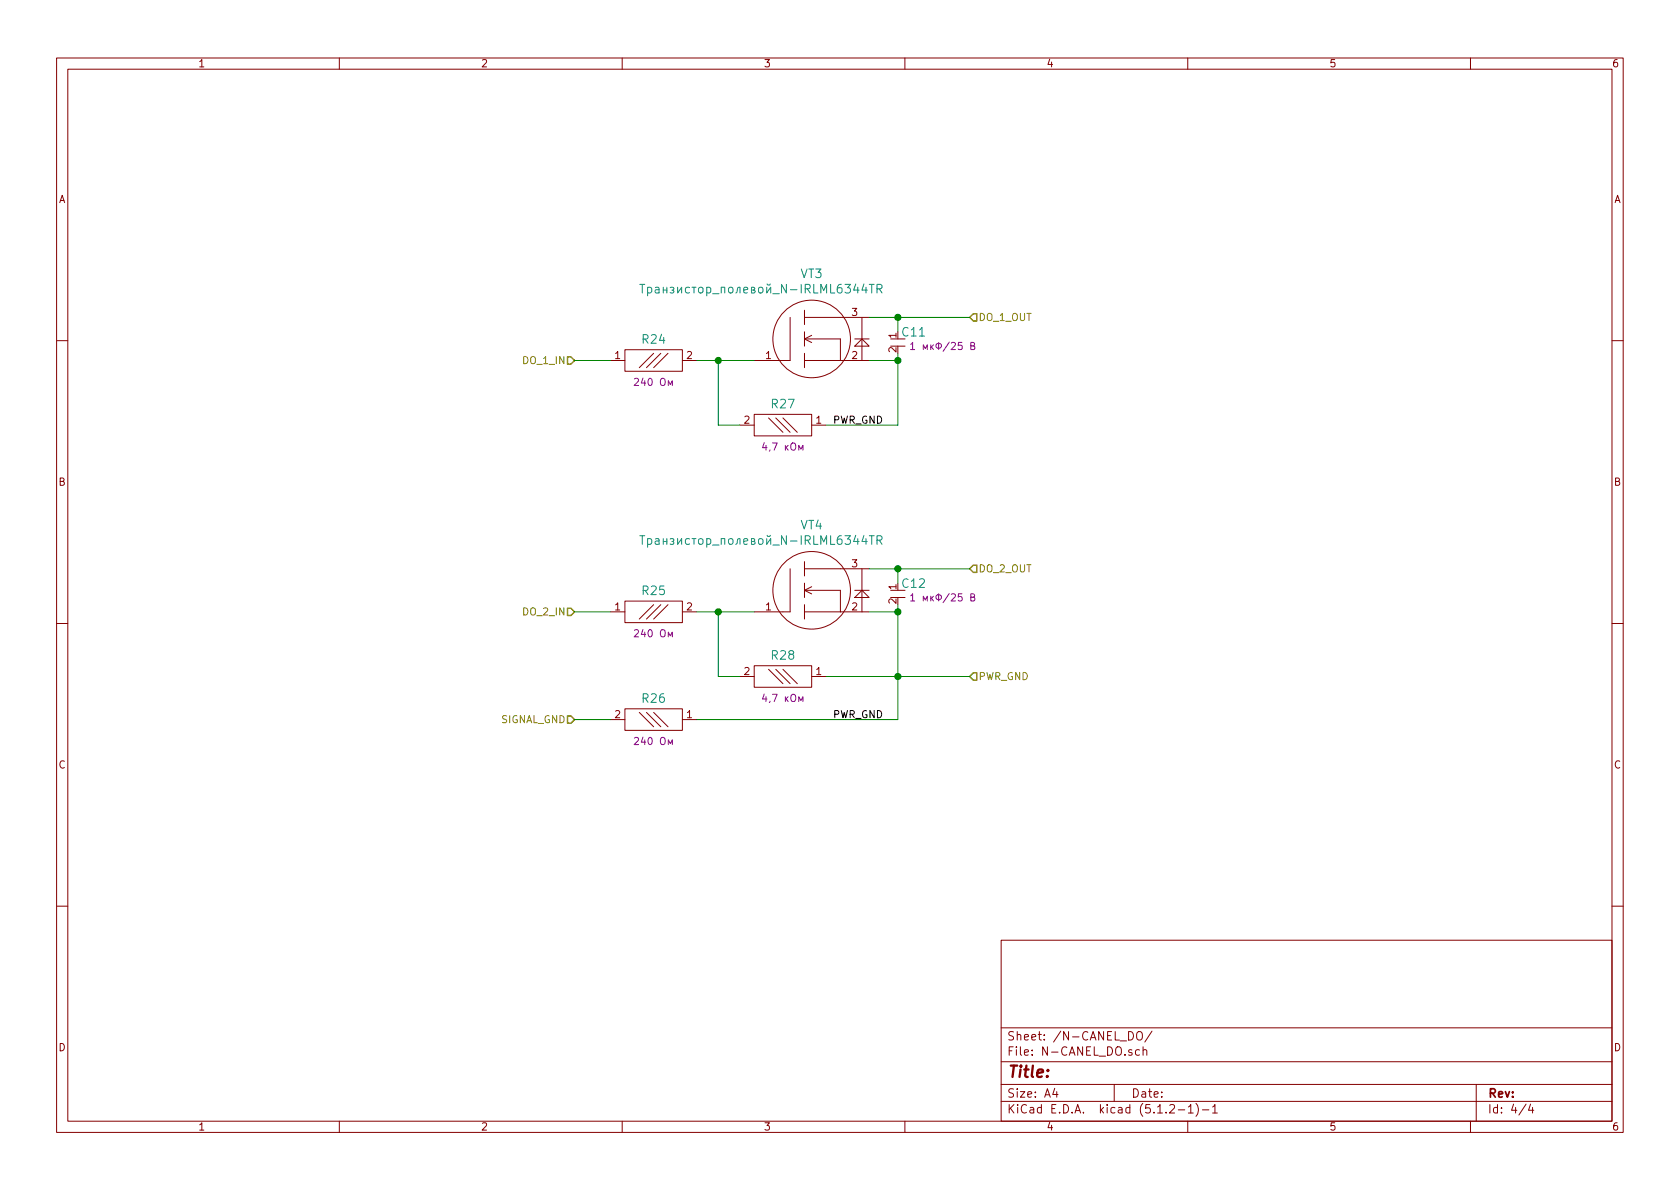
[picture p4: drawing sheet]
<svg xmlns="http://www.w3.org/2000/svg" width="297mm" height="210mm" viewBox="0 0 297 210" stroke-linecap="round" stroke-linejoin="round" font-family="sans-serif">
<g fill="none" stroke="#840000" stroke-width=".18">
<path d="M10 10.3h277v189.9h-277zM12 12.2h273v186.1h-273zM60 10.3v1.9M110 10.3v1.9M160 10.3v1.9M210 10.3v1.9M260 10.3v1.9M139.7 56.1v7.6h-6.4M142.2 54.9v2.5M142.2 58.7v2.5M142.2 59.9l1.3 .7M142.2 59.9h6.4v3.8"/>
<path d="M142.2 56.1h11.5M143.5 59.3l-1.3 .6M151.1 59.9h2.6M152.4 56.1v7.6M157.5 59.9h2.5M10 60.2h2M107.9 63.7h2.6M110.5 61.8h10.1v3.9h-10.1zM115.6 62.5l-2.6 2.5M116.8 62.5l-2.5 2.5M118.1 62.5l-2.5 2.5M120.6 63.7h2.6"/>
<path d="M130.8 75.2h2.5M133.3 73.3h10.2v3.8h-10.2zM135.9 73.9l2.5 2.5M137.2 73.9l2.5 2.5M138.4 73.9l2.6 2.5M142.2 63.7h11.5M142.2 62.5v2.5M143.5 75.2h2.5M151.1 61.2l1.3-1.3 1.3 1.3zM157.5 61.2h2.5M285 60.2h2M142.2 99.3v2.5"/>
<path d="M10 110.3h2M107.9 108.2h2.6M110.5 106.3h10.1v3.8h-10.1zM115.6 106.9l-2.6 2.6M116.8 106.9l-2.5 2.6M118.1 106.9l-2.5 2.6M120.6 108.2h2.6M130.8 119.6h2.5M133.3 117.7h10.2v3.8h-10.2zM135.9 118.4l2.5 2.5M137.2 118.4l2.5 2.5M138.4 118.4l2.6 2.5"/>
<path d="M139.7 100.6v7.6h-6.4M142.2 103.1v2.6M142.2 106.9v2.6M142.2 104.4h6.4v3.8M142.2 108.2h11.5M142.2 104.4l1.3 .6M142.2 100.6h11.5M143.5 103.8l-1.3 .6M143.5 119.6h2.5M151.1 105.7l1.3-1.3 1.3 1.3zM151.1 104.4h2.6M152.4 100.6v7.6"/>
<path d="M157.5 104.4h2.5M157.5 105.7h2.5M285 110.3h2M107.9 127.2h2.6M110.5 125.3h10.1v3.9h-10.1zM113 126l2.6 2.5M114.3 126l2.5 2.5M115.6 126l2.5 2.5M120.6 127.2h2.6M10 160.2h2M177 166.3h108v32h-108zM285 160.2h2"/>
<path d="M60 198.3v1.9M110 198.3v1.9M160 198.3v1.9M177 194.8h108M177 191.8h108M177 187.8h108M177 181.8h108M186.5 192.5l-.4 1h1M186.8 193v1M197 191.8v3M199.5 182.4a.76 .76 0 0 1 .9 .8 .76 .76 0 0 1-.9 .7zM201 182.6l.3-.2a.53 .53 0 0 1 .7 .5v.5a.51 .51 0 0 1-.8 .4 1.05 1.05 0 0 1-.2-1.2z"/>
<path d="M201.5 185.7l-.5-.1-.2 .3v.6l.2 .1 .5-.1M202.1 185.7h.1a.37 .37 0 0 1 .6 .1v.8M202.1 185.1v1.5M203.7 182.3l-1.3 2M206.8 195.5l.2-.2h.4l.2 .2 .1 .3-.1 .2-.8 .8h.9M208.3 196.3h1.2M210 198.3v1.9M210.1 195.8l.4-.5v1.5M210.1 196.8h.9M211.5 195.1a1.71 1.71 0 0 1 0 2.3M212.6 196.3h1.1M214.4 195.8l.4-.5v1.5"/>
<path d="M214.4 196.8h.8M260 198.3v1.9M261 191.8v6.5M269.8 195.2l-1.2 2M270.6 195.2l-.3 1.1h.9M271 195.8v1"/>
<circle cx="143.5" cy="59.9" r="6.9"/>
<circle cx="143.5" cy="104.4" r="6.9"/>
</g>
<g fill="none" stroke="#008484" stroke-width=".18">
<path d="M113.1 50.3h.9M113.6 50.3v1.5M114.5 50.9l.4-.1 .3 .1v.8a.48 .48 0 0 1-.7 0M114.5 50.8v1.5M115.9 50.9h.6v.9M116.5 51.1l-.5 .1a.31 .31 0 0 0-.2 .3 .31 .31 0 0 0 .2 .3l.5-.1M117.3 51.3h.6M117.3 50.8v1M117.9 50.8v1M118.5 50.9l.4-.1 .3 .2-.3 .3 .3 .2-.1 .2h-.6M118.8 51.3h.1M119.8 50.8v1l.7-1v1"/>
<path d="M121.9 50.9l-.4-.1-.3 .3v.4l.1 .2h.6M122.4 50.8h.7M122.7 50.8v1M123.6 50.9l.2-.1 .4 .1 .1 .6-.1 .2-.4 .1-.2-.1zM143.9 50.3v1.5h.7M145.1 51.8v-1.5l.5 1.1 .6-1.1v1.5M146.9 50.3v1.5h.7M148.8 50.3a.62 .62 0 0 0-.8 .6l.1 .8a.48 .48 0 0 0 .7 0l.1-.6-.1-.2h-.5l-.3 .2M149.4 50.3h1l-.5 .6 .4 .1v.7l-.2 .1h-.5l-.2-.1M151.3 50.2l-.4 1.1h1M151.7 50.8v1M152.8 50.2l-.4 1.1h.9"/>
<path d="M153.1 50.8v1M153.7 50.3h.9M154.1 50.3v1.5M155.1 51.1l.7-.1 .2-.2-.1-.4-.2-.1h-.6v1.5M155.4 51.1l.6 .7M113.1 94.7h.9M113.6 94.7v1.6M114.5 95.3l.4-.1 .3 .2v.7a.48 .48 0 0 1-.7 .1M114.5 95.2v1.6M115.9 95.3h.6v1M116.5 95.6l-.5 .1a.31 .31 0 0 0-.2 .3 .31 .31 0 0 0 .2 .3l.5-.1M117.3 95.2v1.1"/>
<path d="M117.3 95.8h.6M117.9 95.2v1.1M118.5 95.3l.4-.1 .3 .2-.3 .4 .3 .2-.1 .2h-.6M118.8 95.8h.1M119.8 95.2v1.1l.7-1.1v1.1M121.9 95.3l-.4-.1-.3 .3v.5l.1 .2h.6M122.4 95.2h.7M122.7 95.2v1.1M123.6 95.4l.2-.2 .4 .2 .1 .6-.1 .2-.4 .1-.2-.2zM143.9 94.7v1.6h.7M145.1 96.3v-1.6l.5 1.1 .6-1.1v1.6M146.9 94.7v1.6h.7"/>
<path d="M148.8 94.7a.62 .62 0 0 0-.8 .7l.1 .7a.48 .48 0 0 0 .7 0l.1-.5-.1-.2-.5-.1-.3 .3M149.4 94.7h1l-.5 .6 .4 .1v.7l-.2 .2h-.5l-.2-.2M151.3 94.7l-.4 1.1h1M151.7 95.2v1.1M152.8 94.7l-.4 1.1h.9M153.1 95.2v1.1M153.7 94.7h.9M154.1 94.7v1.6M155.1 95.5l.7-.1 .2-.2-.1-.3-.2-.2h-.6v1.6M155.4 95.5l.6 .8"/>
</g>
<g fill="none" stroke="#008400" stroke-width=".18">
<path d="M153.7 56.1h17.7M158.7 56.1v2.6M101.6 63.7h6.3M123.2 63.7h10.1M127 63.7v11.5h3.8M153.7 63.7h5M158.7 62.5v12.7h-12.7M101.6 108.2h6.3M123.2 108.2h10.1M127 108.2v11.4h3.8M146 119.6h25.4M153.7 108.2h5"/>
<path d="M153.7 100.6h17.7M158.7 100.6v2.5M158.7 106.9v20.3h-35.5M101.6 127.2h6.3"/>
</g>
<g fill="none" stroke="#840084" stroke-width=".18">
<path d="M112.2 67l.4-.1 .3 .4-.8 .9h.8M116.8 67.1l.3-.2a.44 .44 0 0 1 .5 .4v.7l-.3 .2-.4-.1a1 1 0 0 1-.1-1zM118.2 68.2v-.9l.3 .7 .4-.7v.9M135.1 78.3l-.3 .9h.8M135.4 78.8v.8M136.1 79.5l-.1 .3M139.9 78.5l.2-.2a.45 .45 0 0 1 .6 .5v.4l-.2 .3h-.5a.92 .92 0 0 1-.1-1zM141.2 79.6v-.8l.4 .6 .4-.6v.8M161 60.9l.4-.4v1.3M161 61.8h.7M163.2 61.8v-.8l.4 .6 .4-.6v.8M170.1 60.5h-.6l-.1 .7 .2-.2 .5 .2v.5l-.2 .1-.5-.1"/>
<path d="M171.7 61.2l.5-.1 .1-.2v-.2l-.6-.2v1.3h.4l.2-.1 .1-.3-.3-.2M112.2 111.5l.4-.2 .3 .4-.8 .9h.8M116.8 111.5l.3-.2a.44 .44 0 0 1 .5 .5v.6l-.3 .2h-.4a1 1 0 0 1-.1-1.1zM118.2 112.6v-.8l.3 .6 .4-.6v.8M161 105.4l.4-.4v1.3M161 106.3h.7M163.2 106.3v-.9l.4 .7 .4-.7v.9M170.1 105h-.6l-.1 .6 .2-.1 .5 .1v.5l-.2 .2-.5-.2M171.7 105.6h.5l.1-.2v-.3l-.6-.1v1.3h.4l.2-.2 .1-.3-.3-.2M112.2 130.5l.4-.1 .3 .4-.8 .9h.8M116.8 130.6l.3-.2a.44 .44 0 0 1 .5 .4v.7l-.3 .2-.4-.1a1 1 0 0 1-.1-1zM118.2 131.7v-.9l.3 .7 .4-.7v.9"/>
<path d="M135.1 122.7l-.3 .9h.8M135.4 123.2v.8M136.1 124l-.1 .2M139.9 123l.2-.2a.45 .45 0 0 1 .6 .4v.4l-.2 .4h-.5a.92 .92 0 0 1-.1-1zM141.2 124v-.8l.4 .7 .4-.7v.8"/>
</g>
<g fill="#008400" stroke="#008400" stroke-width=".25">
<circle cx="127" cy="63.7" r=".51"/>
<circle cx="158.8" cy="56.1" r=".51"/>
<circle cx="158.8" cy="63.7" r=".51"/>
<circle cx="127" cy="108.2" r=".51"/>
<circle cx="158.8" cy="119.6" r=".51"/>
<circle cx="158.8" cy="100.6" r=".51"/>
<circle cx="158.8" cy="108.2" r=".51"/>
</g>
<path d="M172.1 55.5h.6v1.3h-.6l-.7-.7zM100.3 63.1h.7l.6 .6-.6 .7h-.7zM172.1 99.9h.6v1.3h-.6l-.7-.6zM100.3 107.6h.7l.6 .6-.6 .6h-.7zM172.1 119h.6v1.3h-.6l-.7-.7zM100.3 126.6h.7l.6 .6-.6 .7h-.7z" fill="none" stroke="#848400" stroke-width=".25"/>
<text font-size="2.8" fill="#840000" x="178" y="190.5">Title:</text>
<g font-size="2.1" fill="#008484">
<text x="125.3" y="51.9">__N-IRLML6344TR</text>
<text x="141.6" y="49.2">VT3</text>
<text x="159.6" y="59.5">C11</text>
<text x="113.6" y="60.8">R24</text>
<text x="136.5" y="72.2">R27</text>
<text x="141.6" y="93.6">VT4</text>
<text x="125.3" y="96.3">__N-IRLML6344TR</text>
<text x="113.6" y="105.2">R25</text>
<text x="159.6" y="104">C12</text>
<text x="136.5" y="116.7">R28</text>
<text x="113.6" y="124.3">R26</text>
</g>
<g font-size="2.1" fill="#840000">
<text x="178" y="184">Sheet: /N-CANEL_DO/</text>
<text x="178" y="186.7">File: N-CANEL_DO.sch</text>
<text x="178" y="196.9">KiCad E.D.A. kicad (5.1.2-1)-1</text>
<text x="178" y="194.1">Size: A4</text>
<text x="200" y="194.1">Date:</text>
<text x="263" y="194.1">Rev:</text>
<text x="263" y="196.9">Id: 4/4</text>
</g>
<g font-size="1.8" fill="#840000">
<text x="35" y="11.9">1</text>
<text x="85" y="11.9">2</text>
<text x="135" y="11.9">3</text>
<text x="185" y="11.9">4</text>
<text x="235" y="11.9">5</text>
<text x="285" y="11.9">6</text>
<text x="10.4" y="35.9">A</text>
<text x="285.4" y="35.9">A</text>
<text x="150.6" y="55.9">3</text>
<text x="158.5" y="59.8" transform="rotate(-90 158.5 59.8)">1</text>
<text x="108.7" y="63.5">1</text>
<text x="121.4" y="63.5">2</text>
<text x="135.4" y="63.5">1</text>
<text x="150.6" y="63.5">2</text>
<text x="158.5" y="62.3" transform="rotate(-90 158.5 62.3)">2</text>
<text x="131.6" y="74.9">2</text>
<text x="144.3" y="74.9">1</text>
<text x="10.4" y="85.9">B</text>
<text x="285.4" y="85.9">B</text>
<text x="150.6" y="100.3">3</text>
<text x="108.7" y="107.9">1</text>
<text x="121.4" y="107.9">2</text>
<text x="135.4" y="107.9">1</text>
<text x="150.6" y="107.9">2</text>
<text x="158.5" y="106.8" transform="rotate(-90 158.5 106.8)">2</text>
<text x="158.5" y="104.2" transform="rotate(-90 158.5 104.2)">1</text>
<text x="131.6" y="119.4">2</text>
<text x="144.3" y="119.4">1</text>
<text x="108.7" y="127">2</text>
<text x="121.4" y="127">1</text>
<text x="10.4" y="135.9">C</text>
<text x="285.4" y="135.9">C</text>
<text x="10.4" y="185.9">D</text>
<text x="285.4" y="185.9">D</text>
<text x="35" y="199.9">1</text>
<text x="85" y="199.9">2</text>
<text x="135" y="199.9">3</text>
<text x="185" y="199.9">4</text>
<text x="235" y="199.9">5</text>
<text x="285" y="199.9">6</text>
</g>
<g font-size="1.8" fill="#848400">
<text x="173" y="56.8">DO_1_OUT</text>
<text x="92.7" y="64.4">DO_1_IN</text>
<text x="173" y="101.2">DO_2_OUT</text>
<text x="92.7" y="108.8">DO_2_IN</text>
<text x="173" y="120.3">PWR_GND</text>
<text x="88.5" y="127.9">SIGNAL_GND</text>
</g>
<g font-size="1.8" fill="#840084">
<text x="164.5" y="61.9">1 /25</text>
<text x="113.8" y="68.2">240</text>
<text x="137" y="79.7">4,7</text>
<text x="164.5" y="106.3">1 /25</text>
<text x="113.8" y="112.7">240</text>
<text x="137" y="124.1">4,7</text>
<text x="113.8" y="131.7">240</text>
</g>
<g font-size="1.8">
<text x="147.2" y="74.9">PWR_GND</text>
<text x="147.2" y="127">PWR_GND</text>
</g>
</svg>
